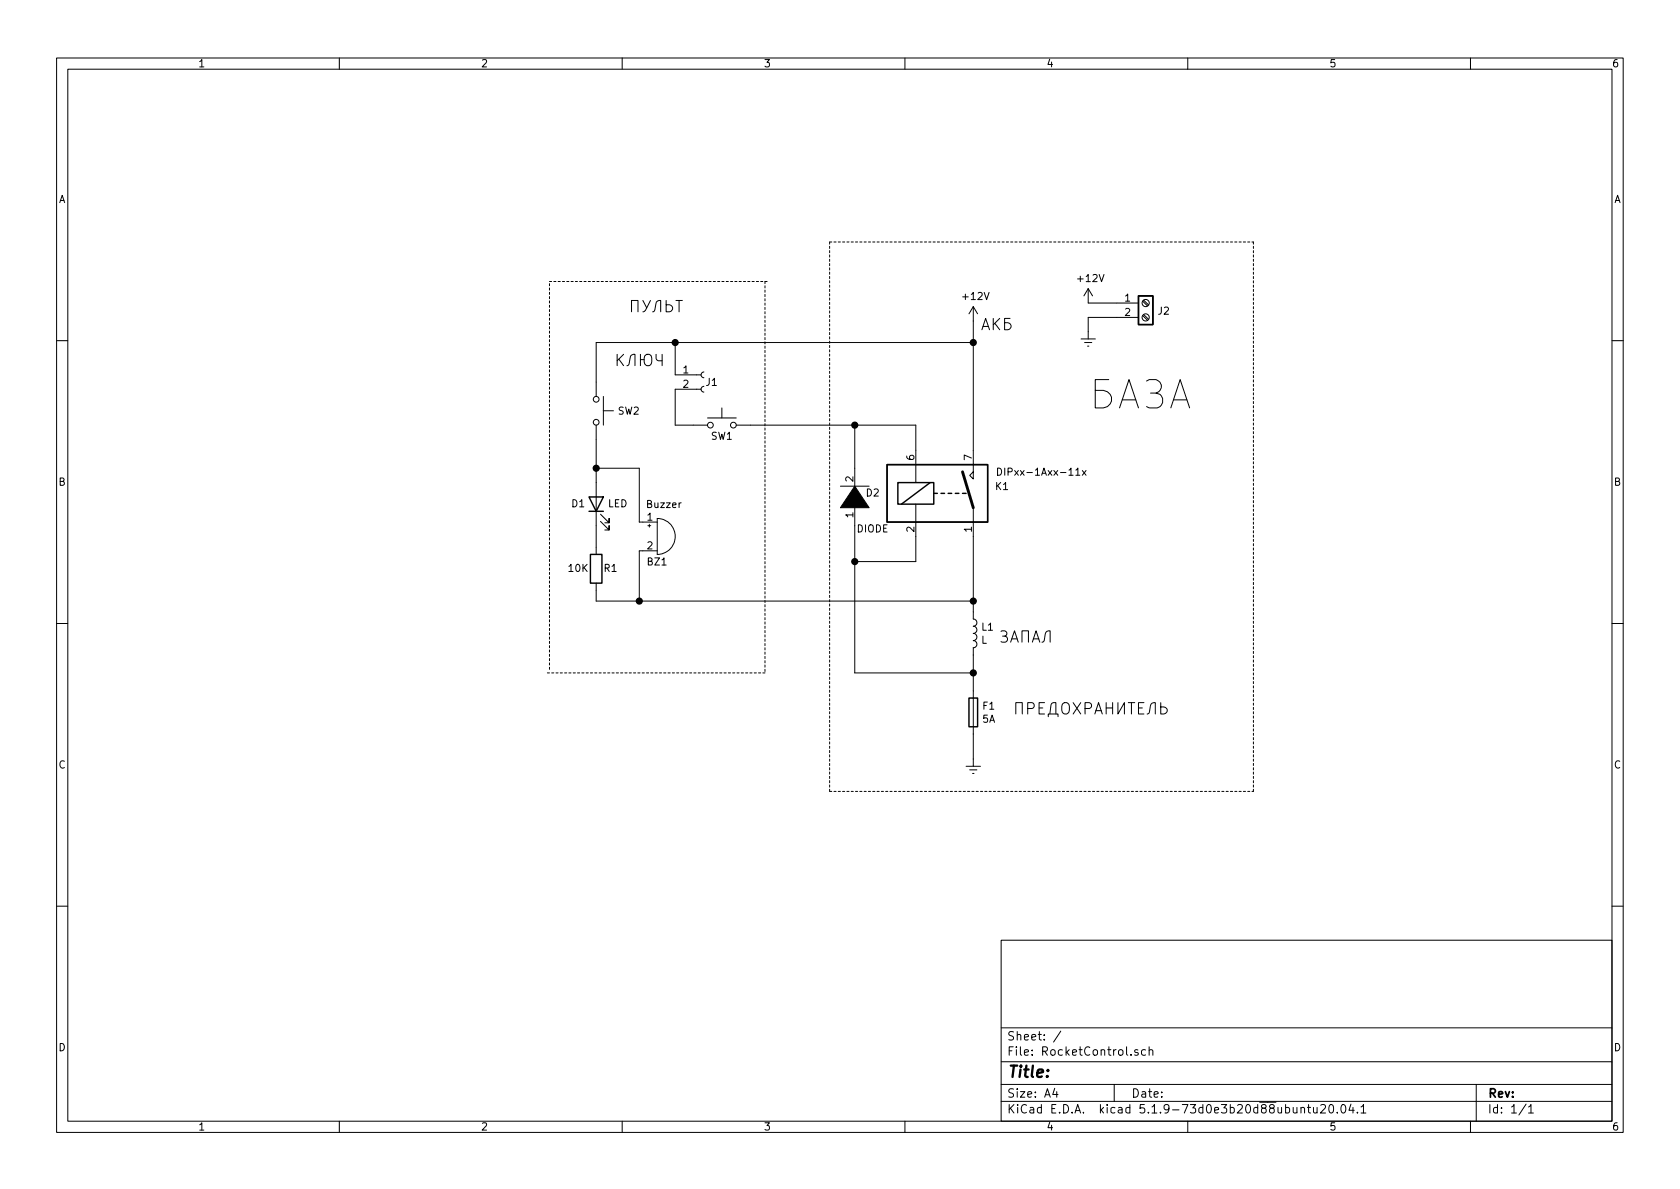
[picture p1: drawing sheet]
EESchema Schematic File Version 4
EELAYER 30 0
EELAYER END
$Descr A4 11693 8268
encoding utf-8
Sheet 1 1
Title ""
Date ""
Rev ""
Comp ""
Comment1 ""
Comment2 ""
Comment3 ""
Comment4 ""
$EndDescr
$Comp
L power:Earth #PWR0102
U 1 1
P 6775 5275
F 0 "#PWR0102" H 6775 5025 50  0001 C CNN
F 1 "Earth" H 6775 5125 50  0001 C CNN
F 2 "" H 6775 5275 50  0001 C CNN
F 3 "~" H 6775 5275 50  0001 C CNN
	1    6775 5275
	1    0    0    -1  
$EndComp
Text Notes 7050 4975 0    79   ~ 0
ПРЕДОХРАНИТЕЛЬ
Text Notes 6825 2300 0    79   ~ 0
АКБ
Wire Wire Line
	6375 2950 6375 3125
Wire Wire Line
	6375 3725 6375 3900
Text Notes 6950 4475 0    79   ~ 0
ЗАПАЛ
Wire Wire Line
	5950 3650 5950 3900
Wire Wire Line
	5950 3900 6375 3900
Wire Wire Line
	5950 3900 5950 4675
Connection ~ 5950 3900
Wire Wire Line
	5950 3250 5950 2950
Wire Wire Line
	6775 3725 6775 4175
Wire Wire Line
	6775 5100 6775 5275
$Comp
L power:+12V #PWR01
U 1 1
P 7575 2100
F 0 "#PWR01" H 7575 1950 50  0001 C CNN
F 1 "+12V" H 7590 2273 50  0000 C CNN
F 2 "" H 7575 2100 50  0001 C CNN
F 3 "" H 7575 2100 50  0001 C CNN
	1    7575 2100
	1    0    0    -1  
$EndComp
Wire Wire Line
	7575 2100 7775 2100
$Comp
L power:Earth #PWR02
U 1 1
P 7575 2300
F 0 "#PWR02" H 7575 2050 50  0001 C CNN
F 1 "Earth" H 7575 2150 50  0001 C CNN
F 2 "" H 7575 2300 50  0001 C CNN
F 3 "~" H 7575 2300 50  0001 C CNN
	1    7575 2300
	1    0    0    -1  
$EndComp
Text Notes 7575 2850 0    197  ~ 0
БАЗА
Wire Notes Line
	5775 5500 8725 5500
Wire Notes Line
	5775 1675 5775 5500
Wire Notes Line
	8725 1675 8725 5500
Wire Wire Line
	5950 2950 6375 2950
Wire Notes Line
	5775 1675 8725 1675
Connection ~ 5950 2950
Wire Wire Line
	5225 2950 5950 2950
$Comp
L power:+12V #PWR0101
U 1 1
P 6775 2225
F 0 "#PWR0101" H 6775 2075 50  0001 C CNN
F 1 "+12V" H 6790 2398 50  0000 C CNN
F 2 "" H 6775 2225 50  0001 C CNN
F 3 "" H 6775 2225 50  0001 C CNN
	1    6775 2225
	1    0    0    -1  
$EndComp
Text Notes 4375 2175 0    79   ~ 0
ПУЛЬТ
Wire Notes Line
	3825 1950 5350 1950
Wire Wire Line
	6775 3125 6775 2375
Wire Wire Line
	6775 2225 6775 2375
Connection ~ 6775 2375
Text Notes 4275 2550 0    79   ~ 0
КЛЮЧ
Wire Wire Line
	4700 2700 4700 2950
Wire Wire Line
	4700 2600 4700 2375
Wire Wire Line
	4700 2950 4825 2950
Wire Wire Line
	4700 2375 6775 2375
Wire Notes Line
	3825 4650 3825 1950
Wire Wire Line
	4150 3650 4150 3800
Wire Wire Line
	4150 2375 4150 2650
Connection ~ 4700 2375
Wire Wire Line
	4150 2375 4700 2375
$Comp
L Connector:Screw_Terminal_01x02 J2
U 1 1
P 7975 2100
F 0 "J2" H 8055 2046 50  0000 L CNN
F 1 "Screw_Terminal_01x02" H 8055 2001 50  0001 L CNN
F 2 "" H 7975 2100 50  0001 C CNN
F 3 "~" H 7975 2100 50  0001 C CNN
	1    7975 2100
	1    0    0    -1  
$EndComp
$Comp
L Switch:SW_MEC_5G SW1
U 1 1
P 5025 2950
F 0 "SW1" H 5025 2875 50  0000 C CNN
F 1 "SW_MEC_5G" H 5025 3144 50  0001 C CNN
F 2 "" H 5025 3150 50  0001 C CNN
F 3 "http://www.apem.com/int/index.php?controller=attachment&id_attachment=488" H 5025 3150 50  0001 C CNN
	1    5025 2950
	1    0    0    -1  
$EndComp
$Comp
L Switch:SW_MEC_5G SW2
U 1 1
P 4150 2850
F 0 "SW2" V 4150 2998 50  0000 L CNN
F 1 "SW_MEC_5G" H 4150 3044 50  0001 C CNN
F 2 "" H 4150 3050 50  0001 C CNN
F 3 "http://www.apem.com/int/index.php?controller=attachment&id_attachment=488" H 4150 3050 50  0001 C CNN
	1    4150 2850
	0    1    1    0   
$EndComp
$Comp
L Device:L L1
U 1 1
P 6775 4400
F 0 "L1" H 6828 4446 50  0000 L CNN
F 1 "L" H 6828 4355 50  0000 L CNN
F 2 "" H 6775 4400 50  0001 C CNN
F 3 "~" H 6775 4400 50  0001 C CNN
	1    6775 4400
	1    0    0    -1  
$EndComp
$Comp
L pspice:DIODE D2
U 1 1
P 5950 3450
F 0 "D2" V 5975 3325 50  0000 C CNN
F 1 "DIODE" V 5725 3325 50  0000 C CNN
F 2 "Diode_THT:D_DO-15_P15.24mm_Horizontal" H 5950 3450 50  0001 C CNN
F 3 "~" H 5950 3450 50  0001 C CNN
	1    5950 3450
	0    -1   -1   0   
$EndComp
$Comp
L Device:Fuse F1
U 1 1
P 6775 4950
F 0 "F1" H 6835 4996 50  0000 L CNN
F 1 "5A" H 6835 4905 50  0000 L CNN
F 2 "" V 6705 4950 50  0001 C CNN
F 3 "~" H 6775 4950 50  0001 C CNN
	1    6775 4950
	1    0    0    -1  
$EndComp
$Comp
L Device:R R1
U 1 1
P 4150 3950
F 0 "R1" H 4050 3950 50  0000 C CNN
F 1 "10K" H 4275 3950 50  0000 C CNN
F 2 "" V 4080 3950 50  0001 C CNN
F 3 "~" H 4150 3950 50  0001 C CNN
	1    4150 3950
	-1   0    0    1   
$EndComp
$Comp
L Device:Buzzer BZ1
U 1 1
P 4575 3725
F 0 "BZ1" H 4650 3550 50  0000 R CNN
F 1 "Buzzer" H 4750 3950 50  0000 R CNN
F 2 "Buzzer_Beeper:MagneticBuzzer_ProSignal_ABI-010-RC" V 4550 3825 50  0001 C CNN
F 3 "~" V 4550 3825 50  0001 C CNN
	1    4575 3725
	1    0    0    -1  
$EndComp
$Comp
L Relay:DIPxx-1Axx-11x K1
U 1 1
P 6575 3425
F 0 "K1" H 6975 3475 50  0000 C CNN
F 1 "DIPxx-1Axx-11x" H 7250 3575 50  0000 C CNN
F 2 "Relay_THT:Relay_StandexMeder_DIP_LowProfile" H 6925 3375 50  0001 L CNN
F 3 "https://standexelectronics.com/wp-content/uploads/datasheet_reed_relay_DIP.pdf" H 6575 3425 50  0001 C CNN
	1    6575 3425
	1    0    0    -1  
$EndComp
$Comp
L Connector:Conn_01x02_Female J1
U 1 1
P 4900 2600
F 0 "J1" H 5000 2550 50  0000 R CNN
F 1 "Conn_01x02_Female" V 4837 2648 50  0001 L CNN
F 2 "" H 4900 2600 50  0001 C CNN
F 3 "~" H 4900 2600 50  0001 C CNN
	1    4900 2600
	1    0    0    -1  
$EndComp
$Comp
L Device:LED D1
U 1 1
P 4150 3500
F 0 "D1" V 4150 3625 50  0000 C CNN
F 1 "LED" V 4150 3350 50  0000 C CNN
F 2 "LED_THT:LED_D5.0mm" H 4150 3500 50  0001 C CNN
F 3 "~" H 4150 3500 50  0001 C CNN
	1    4150 3500
	0    -1   -1   0   
$EndComp
Wire Wire Line
	7575 2300 7575 2200
Wire Wire Line
	7575 2200 7775 2200
Wire Wire Line
	6775 4550 6775 4675
Wire Wire Line
	5950 4675 6775 4675
Connection ~ 6775 4675
Wire Wire Line
	6775 4675 6775 4800
Wire Wire Line
	4150 4100 4150 4175
Wire Wire Line
	4150 4175 4450 4175
Connection ~ 6775 4175
Wire Wire Line
	6775 4175 6775 4250
Wire Wire Line
	4450 3825 4475 3825
Wire Wire Line
	4450 3825 4450 4175
Connection ~ 4450 4175
Wire Wire Line
	4450 4175 6775 4175
Wire Wire Line
	4150 3050 4150 3250
Wire Wire Line
	4475 3625 4450 3625
Wire Wire Line
	4450 3625 4450 3250
Wire Wire Line
	4450 3250 4150 3250
Connection ~ 4150 3250
Wire Wire Line
	4150 3250 4150 3350
Wire Notes Line
	5325 1950 5325 4675
Wire Notes Line
	5325 4675 3800 4675
$EndSCHEMATC
